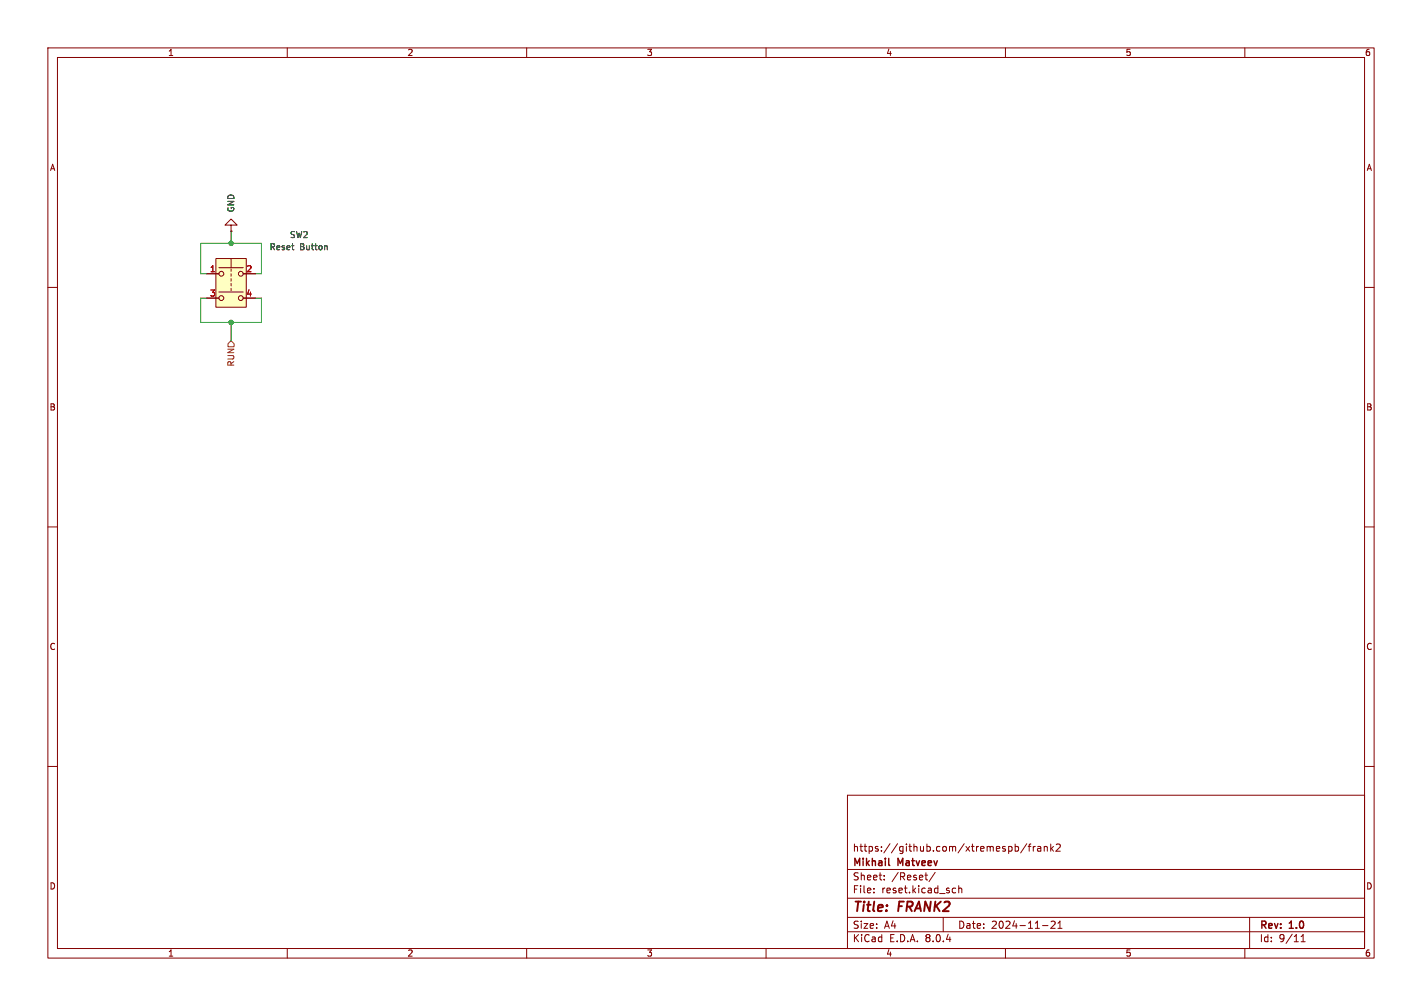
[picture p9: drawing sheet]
(kicad_sch
 (version 20231120)
 (generator "eeschema")
 (generator_version "8.0")
 (paper "A4")
 (title_block
  (title "FRANK2")
  (date "2024-11-21")
  (rev "1.0")
  (company "Mikhail Matveev")
  (comment 1 "https://github.com/xtremespb/frank2"))
 (lib_symbols
  (symbol "GND_1"
   (power)
   (pin_numbers hide)
   (pin_names
    (offset 0) hide) (exclude_from_sim no) (in_bom yes) (on_board yes)
   (property "Reference" "#PWR" (at 0 -6.35 0) (effects (font (size 1.27 1.27)) (hide yes)))
   (property "Value" "GND" (at 0 -3.81 0) (effects (font (size 1.27 1.27))))
   (property "Footprint" "" (at 0 0 0) (effects (font (size 1.27 1.27)) (hide yes)))
   (property "Datasheet" "" (at 0 0 0) (effects (font (size 1.27 1.27)) (hide yes)))
   (property "Description" "Power symbol creates a global label with name \"GND\" , ground" (at 0 0 0) (effects (font (size 1.27 1.27)) (hide yes)))
   (symbol "GND_1_0_1"
    (polyline (pts (xy 0 0) (xy 0 -1.27) (xy 1.27 -1.27) (xy 0 -2.54) (xy -1.27 -1.27) (xy 0 -1.27)) (stroke (width 0) (type default)) (fill (type none))))
   (symbol "GND_1_1_1"
    (pin power_in line (at 0 0 270) (length 0) (name "~" (effects (font (size 1.27 1.27)))) (number "1" (effects (font (size 1.27 1.27)))))))
  (symbol "Switch:SW_Push_Dual"
   (pin_names
    (offset 1.016) hide) (exclude_from_sim no) (in_bom yes) (on_board yes)
   (property "Reference" "SW" (at 0 7.62 0) (effects (font (size 1.27 1.27))))
   (property "Value" "SW_Push_Dual" (at 0 -6.35 0) (effects (font (size 1.27 1.27))))
   (property "Footprint" "" (at 0 7.62 0) (effects (font (size 1.27 1.27)) (hide yes)))
   (property "Datasheet" "~" (at 0 0 0) (effects (font (size 1.27 1.27)) (hide yes)))
   (property "Description" "Push button switch, generic, symbol, four pins" (at 0 0 0) (effects (font (size 1.27 1.27)) (hide yes)))
   (symbol "SW_Push_Dual_0_1"
    (circle (center -2.032 -2.54) (radius 0.508) (stroke (width 0) (type default)) (fill (type none)))
    (circle (center -2.032 2.54) (radius 0.508) (stroke (width 0) (type default)) (fill (type none)))
    (polyline (pts (xy 0 -0.508) (xy 0 -1.016)) (stroke (width 0) (type default)) (fill (type none)))
    (polyline (pts (xy 0 0.508) (xy 0 0)) (stroke (width 0) (type default)) (fill (type none)))
    (polyline (pts (xy 0 1.016) (xy 0 1.524)) (stroke (width 0) (type default)) (fill (type none)))
    (polyline (pts (xy 0 2.032) (xy 0 2.54)) (stroke (width 0) (type default)) (fill (type none)))
    (polyline (pts (xy 0 3.048) (xy 0 3.556)) (stroke (width 0) (type default)) (fill (type none)))
    (polyline (pts (xy 0 3.81) (xy 0 5.588)) (stroke (width 0) (type default)) (fill (type none)))
    (polyline (pts (xy 2.54 -1.27) (xy -2.54 -1.27)) (stroke (width 0) (type default)) (fill (type none)))
    (polyline (pts (xy 2.54 3.81) (xy -2.54 3.81)) (stroke (width 0) (type default)) (fill (type none)))
    (circle (center 2.032 -2.54) (radius 0.508) (stroke (width 0) (type default)) (fill (type none)))
    (circle (center 2.032 2.54) (radius 0.508) (stroke (width 0) (type default)) (fill (type none)))
    (pin passive line (at -5.08 2.54 0) (length 2.54) (name "1" (effects (font (size 1.27 1.27)))) (number "1" (effects (font (size 1.27 1.27)))))
    (pin passive line (at 5.08 2.54 180) (length 2.54) (name "2" (effects (font (size 1.27 1.27)))) (number "2" (effects (font (size 1.27 1.27)))))
    (pin passive line (at -5.08 -2.54 0) (length 2.54) (name "3" (effects (font (size 1.27 1.27)))) (number "3" (effects (font (size 1.27 1.27)))))
    (pin passive line (at 5.08 -2.54 180) (length 2.54) (name "4" (effects (font (size 1.27 1.27)))) (number "4" (effects (font (size 1.27 1.27))))))
   (symbol "SW_Push_Dual_1_1"
    (rectangle (start -3.175 5.715) (end 3.175 -4.445) (stroke (width 0) (type default)) (fill (type background))))))
 (junction
  (at 48.26 50.8)
  (diameter 0)
  (color 0 0 0 0))
 (junction
  (at 48.26 67.31)
  (diameter 0)
  (color 0 0 0 0))
 (wire
  (pts (xy 41.91 62.23) (xy 43.18 62.23))
  (stroke (width 0) (type default)))
 (wire
  (pts (xy 41.91 50.8) (xy 48.26 50.8))
  (stroke (width 0) (type default)))
 (wire
  (pts (xy 41.91 50.8) (xy 41.91 57.15))
  (stroke (width 0) (type default)))
 (wire
  (pts (xy 48.26 67.31) (xy 54.61 67.31))
  (stroke (width 0) (type default)))
 (wire
  (pts (xy 41.91 67.31) (xy 48.26 67.31))
  (stroke (width 0) (type default)))
 (wire
  (pts (xy 54.61 67.31) (xy 54.61 62.23))
  (stroke (width 0) (type default)))
 (wire
  (pts (xy 48.26 48.26) (xy 48.26 50.8))
  (stroke (width 0) (type default)))
 (wire
  (pts (xy 53.34 57.15) (xy 54.61 57.15))
  (stroke (width 0) (type default)))
 (wire
  (pts (xy 54.61 50.8) (xy 54.61 57.15))
  (stroke (width 0) (type default)))
 (wire
  (pts (xy 48.26 67.31) (xy 48.26 71.12))
  (stroke (width 0) (type default)))
 (wire
  (pts (xy 41.91 67.31) (xy 41.91 62.23))
  (stroke (width 0) (type default)))
 (wire
  (pts (xy 41.91 57.15) (xy 43.18 57.15))
  (stroke (width 0) (type default)))
 (wire
  (pts (xy 48.26 50.8) (xy 54.61 50.8))
  (stroke (width 0) (type default)))
 (wire
  (pts (xy 53.34 62.23) (xy 54.61 62.23))
  (stroke (width 0) (type default)))
 (hierarchical_label "RUN"
  (shape input)
  (at 48.26 71.12 270)
  (fields_autoplaced yes)
  (effects (font (size 1.27 1.27)) (justify right)))
 (symbol
  (lib_id "Switch:SW_Push_Dual")
  (at 48.26 59.69 0)
  (unit 1)
  (exclude_from_sim no)
  (in_bom yes)
  (on_board yes)
  (dnp no)
  (property "Reference" "SW2" (at 62.484 49.022 0) (effects (font (size 1.27 1.27))))
  (property "Value" "Reset Button" (at 62.484 51.562 0) (effects (font (size 1.27 1.27))))
  (property "Footprint" "LIBS:Button_SMD_3x3x2" (at 48.26 52.07 0) (effects (font (size 1.27 1.27)) (hide yes)))
  (property "Datasheet" "~" (at 48.26 59.69 0) (effects (font (size 1.27 1.27)) (hide yes)))
  (property "Description" "Push button switch, generic, symbol, four pins" (at 48.26 59.69 0) (effects (font (size 1.27 1.27)) (hide yes)))
  (pin "3")
  (pin "2")
  (pin "4")
  (pin "1"))
 (symbol
  (lib_name "GND_1")
  (lib_id "power:GND")
  (at 48.26 48.26 180)
  (unit 1)
  (exclude_from_sim no)
  (in_bom yes)
  (on_board yes)
  (dnp no)
  (fields_autoplaced yes)
  (property "Reference" "#PWR050" (at 48.26 41.91 0) (effects (font (size 1.27 1.27)) (hide yes)))
  (property "Value" "GND" (at 48.2601 44.45 90) (effects (font (size 1.27 1.27)) (justify right)))
  (property "Footprint" "" (at 48.26 48.26 0) (effects (font (size 1.27 1.27)) (hide yes)))
  (property "Datasheet" "" (at 48.26 48.26 0) (effects (font (size 1.27 1.27)) (hide yes)))
  (property "Description" "Power symbol creates a global label with name \"GND\" , ground" (at 48.26 48.26 0) (effects (font (size 1.27 1.27)) (hide yes)))
  (pin "1")))
